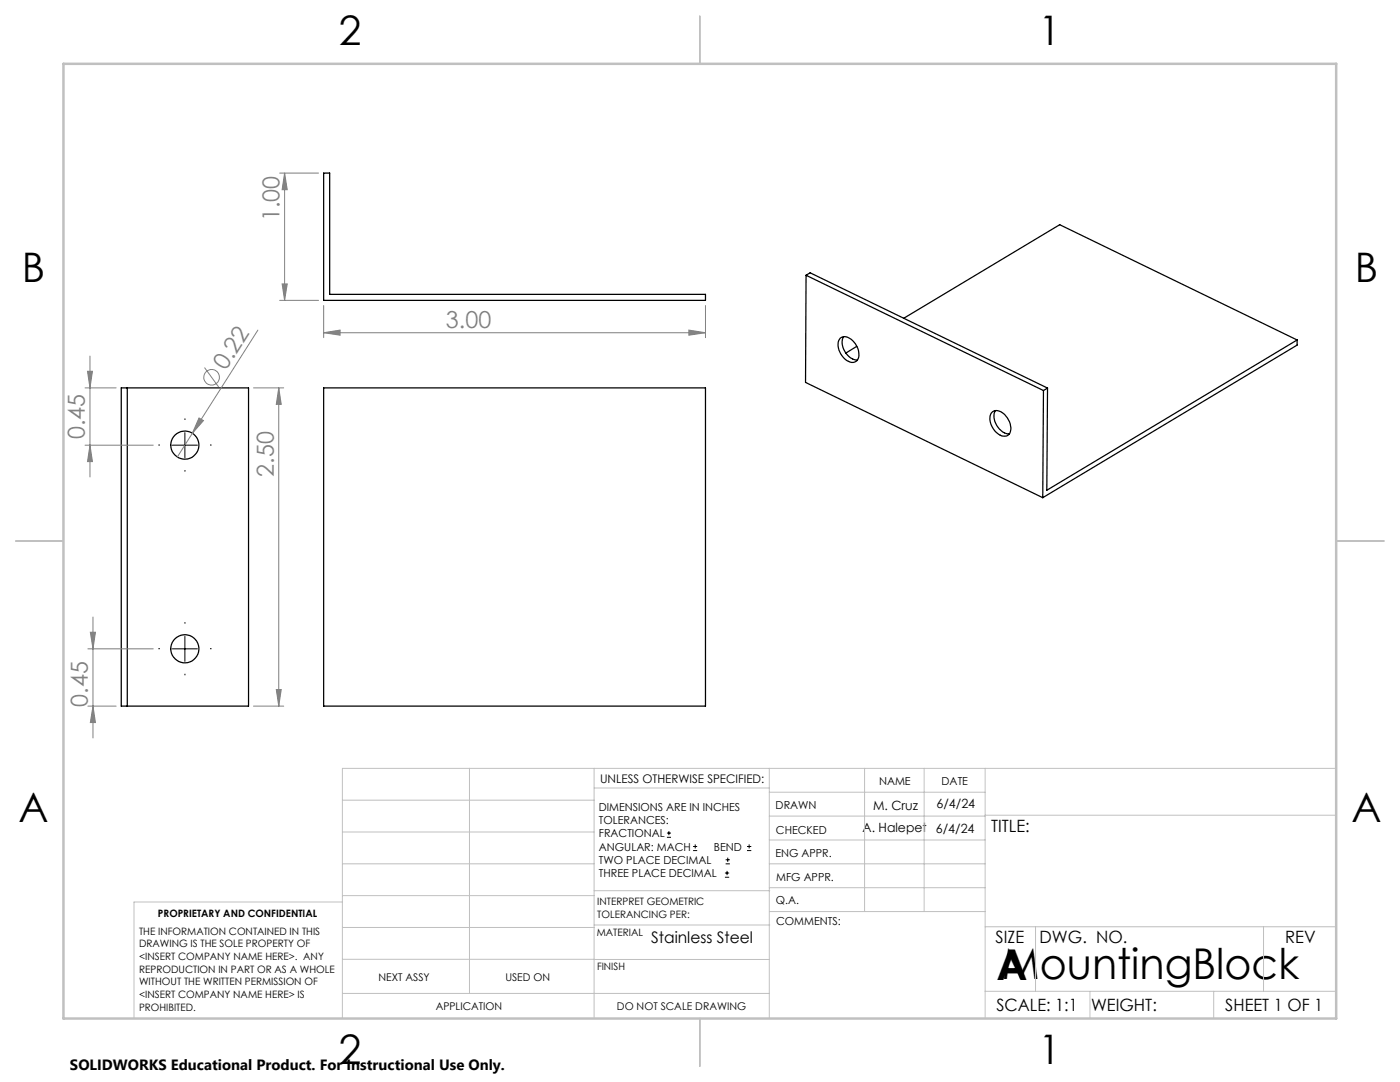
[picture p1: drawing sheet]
<svg xmlns="http://www.w3.org/2000/svg" width="279mm" height="216mm" viewBox="0 0 279 216" stroke-linecap="round" stroke-linejoin="round" font-family="sans-serif">
<g fill="none" stroke="#000" stroke-width=".25">
<path d="M64.6 34.5h1.2v24.2h75v1.2h-76.2zM160.9 54.9l47.3 23M160.9 54.9l-.1 21.4 47.3 23M160.9 54.9l.8-.5 47.4 23M24.2 77.4h25.4v63.5h-25.4zM25.4 77.4v63.5M64.6 77.4h76.2v63.5h-76.2zM167.7 67.5a1.99 1.99 0 0 1 2.8 .8 3.2 3.2 0 0 1 .6 3.6 1.69 1.69 0 0 1-2.4-.2 3.5 3.5 0 0 1-1.2-4zM168.3 67.2a3.5 3.5 0 0 0 2.8 4.6M171 69.1l-2.2 1.3M180.4 63.5l31.1-18.7 47.4 23M208.2 77.9l-.1 21.4"/>
<path d="M209.1 77.4l-.9 .5M258.9 67.8l-50 30 .2-20.4M258.9 67.8v1.1l-50.8 30.4M197.8 82.4a1.56 1.56 0 0 1 2.4 0 3.4 3.4 0 0 1 1.2 4.3 1.88 1.88 0 0 1-2.8-.6 3.3 3.3 0 0 1-.8-3.7zM198.6 81.9a3.5 3.5 0 0 0 2.8 4.7"/>
<circle cx="36.9" cy="88.8" r="2.82"/>
<circle cx="36.9" cy="129.5" r="2.82"/>
</g>
<g fill="none" stroke="#808080" stroke-width=".2">
<path d="M55.8 34.5h7.8M56.8 34.5v25.4M56.8 34.5l.5 3.4h-1zM55.8 59.9h7.8M56.3 56.7h1l-.5 3.2zM17 77.4h6.2M17.5 74.1h1l-.5 3.3zM18 71v24.2M40.8 73.3l2.8 3.9M50.6 77.4h6M51.5 65.9l-16.1 25.3M55.6 77.4v63.5"/>
<path d="M55.6 77.4l.5 3.3h-1zM64.6 66.4l3.3-.5v1zM64.6 61v6.4M64.6 66.4h76.2M137.5 65.9l3.3 .5-3.3 .5zM140.8 61v6.4M17 88.8h13.6M18 88.8l.5 3.3h-1zM39.7 83.4l.9 .5-2.2 2.6zM17.5 129.5h13.1M18 126.2h1l-.4 3.3zM18.6 123.1v24.1"/>
<path d="M55.1 137.6h1l-.5 3.3zM17.5 140.9h5.7M18.6 140.9l.4 3.3h-1zM50.6 140.9h6"/>
<circle cx="42.2" cy="75.3" r="1.56"/>
</g>
<g fill="none" stroke="#000" stroke-width=".2">
<path d="M34.4 88.8h5M36.9 86.3v5M34.4 129.5h5M36.9 127v5M133.1 167.1h.8M133.1 166.2h.8M133.5 165.8v.9M138.3 169.7h.8M138.3 168.9h.8M138.7 168.5v.8M144.7 175h.8M144.7 174.2h.8"/>
<path d="M144.8 172.4h.9M144.8 171.6h.9M145.1 173.8v.8M145.2 171.1v.9M149.1 169.7h.8M149.1 168.9h.8M149.5 168.5v.8"/>
</g>
<path d="M31.9 88.8h-.3M36.9 83.8v-.3M36.9 93.8v.3M41.9 88.8h.3M31.9 129.4h-.3M36.9 124.4v-.3M36.9 134.4v.3M41.9 129.4h.3" fill="none" stroke="#000" stroke-width=".2" stroke-dasharray="15.2 1.3 1.3 1.3" stroke-linecap="butt"/>
<g fill="none" stroke="#c0c0c0" stroke-width=".2">
<path d="M68.3 159.7h50.3M93.7 153.3v44.9M118.6 153.3v49.9M118.6 157.2h34.9M153.5 153.3v49.9M153.5 158.1h43.1M172.5 153.3v28.6M184.4 153.3v28.6M196.6 153.3v49.9M266.7 153.3h-198.4v49.9M68.3 178.7h50.3M68.3 172.4h50.3"/>
<path d="M68.3 166h50.3M68.3 180h-41.6v23.2M118.6 177.7h35M153.5 167.6h43.1M153.5 162.8h43.1M153.5 172.4h43.1M153.5 177.1h43.1M196.6 162.7h70.1M68.3 198.2h85.2M68.3 191.4l85.2 .1M68.3 185.1h50.3M118.6 184.6h35"/>
<path d="M153.6 181.9h43M196.6 197.8h70.1M196.6 184.9h70.1M206.7 184.9v12.9M217.5 197.8v5.4M242.2 197.8v5.4M252.2 184.9v12.9"/>
</g>
<path d="M139.7 3.2v9.5M3.1 107.9h9.6M266.7 107.9h9.5M139.7 203.2v9.6" fill="none" stroke="#c0c0c0" stroke-width=".25"/>
<path d="M12.7 12.7h254v190.5h-254z" fill="none" stroke="#c0c0c0" stroke-width=".5"/>
<g fill="#808080">
<path d="M39.7 83.4l.9 .5-2.2 2.6z"/>
<path d="M56.8 34.5l.5 3.4h-1zM56.3 56.7h1l-.5 3.2zM55.6 77.4l.5 3.3h-1zM55.1 137.6h1l-.5 3.3zM18 126.2h1l-.4 3.3zM18.6 140.9l.4 3.3h-1zM17.5 74.1h1l-.5 3.3zM18 88.8l.5 3.3h-1z"/>
<path d="M64.6 66.4l3.3-.5v1zM137.5 65.9l3.3 .5-3.3 .5z"/>
</g>
<g font-size="8.5">
<text x="198.9" y="195.5">A</text>
<text x="199.9" y="195.4">MountingBlock</text>
</g>
<g font-size="8.1">
<text x="67.6" y="8.9">2</text>
<text x="207.3" y="8.9">1</text>
<text x="4.4" y="56.2">B</text>
<text x="270.4" y="56.2">B</text>
<text x="3.7" y="164.1">A</text>
<text x="269.7" y="164.1">A</text>
<text x="67.6" y="212.4">2</text>
<text x="207.3" y="212.4">1</text>
</g>
<g font-size="4.7" fill="#808080">
<text x="55.8" y="44.1" transform="rotate(-90 55.8 44.1)">1.00</text>
<text x="89" y="65.4">3.00</text>
<text x="45.1" y="74" transform="rotate(-58 45.1 74)">0.22</text>
<text x="17" y="87.7" transform="rotate(-90 17 87.7)">0.45</text>
<text x="54.6" y="95.1" transform="rotate(-90 54.6 95.1)">2.50</text>
<text x="17.5" y="141" transform="rotate(-90 17.5 141)">0.45</text>
</g>
<g font-size="3.4">
<text x="197.8" y="166">TITLE:</text>
<text x="198.7" y="188.1">SIZE</text>
<text x="207.5" y="188.1">DWG. NO.</text>
<text x="256.5" y="188.2">REV</text>
<text x="198.8" y="201.7">SCALE: 1:1</text>
<text x="217.7" y="201.8">WEIGHT:</text>
<text x="244.5" y="201.7">SHEET 1 OF 1</text>
</g>
<text font-size="3.2" x="130" y="188.1">Stainless Steel</text>
<text font-size="3" x="14" y="213.5">SOLIDWORKS Educational Product. For Instructional Use Only.</text>
<g font-size="2.5">
<text x="174.2" y="161.6">M. Cruz</text>
<text x="186.9" y="161.2">6/4/24</text>
<text x="172.1" y="166.1">A. Halepet</text>
<text x="186.8" y="166.2">6/4/24</text>
</g>
<text font-size="2.4" x="119.8" y="156.2">UNLESS OTHERWISE SPECIFIED:</text>
<g font-size="2.2">
<text x="119.5" y="161.8">DIMENSIONS ARE IN INCHES</text>
<text x="154.8" y="161.4">DRAWN</text>
<text x="175.4" y="156.6">NAME</text>
<text x="187.9" y="156.7">DATE</text>
<text x="119.5" y="164.4">TOLERANCES:</text>
<text x="119.5" y="167.1">FRACTIONAL</text>
<text x="154.9" y="166.3">CHECKED</text>
<text x="119.5" y="169.7">ANGULAR: MACH</text>
<text x="119.5" y="172.4">TWO PLACE DECIMAL</text>
<text x="142.5" y="169.7">BEND</text>
<text x="154.8" y="171">ENG APPR.</text>
<text x="119.5" y="175">THREE PLACE DECIMAL</text>
<text x="154.9" y="175.7">MFG APPR.</text>
<text x="154.9" y="180.4">Q.A.</text>
<text x="154.9" y="184.6">COMMENTS:</text>
</g>
<g font-size="2.1">
<text x="75.5" y="195.7">NEXT ASSY</text>
<text x="100.9" y="195.7">USED ON</text>
<text x="86.9" y="201.5">APPLICATION</text>
<text x="123.1" y="201.6">DO NOT SCALE DRAWING</text>
</g>
<g font-size="2">
<text x="31.5" y="182.9">PROPRIETARY AND CONFIDENTIAL</text>
<text x="119.2" y="180.6">INTERPRET GEOMETRIC</text>
<text x="119.2" y="183.1">TOLERANCING PER:</text>
<text x="27.8" y="186.5">THE INFORMATION CONTAINED IN THIS</text>
<text x="27.8" y="189">DRAWING IS THE SOLE PROPERTY OF</text>
<text x="27.8" y="191.6">&lt;INSERT COMPANY NAME HERE&gt;. ANY</text>
<text x="119.1" y="186.7">MATERIAL</text>
<text x="27.8" y="194.1">REPRODUCTION IN PART OR AS A WHOLE</text>
<text x="27.8" y="196.6">WITHOUT THE WRITTEN PERMISSION OF</text>
<text x="119.1" y="193.5">FINISH</text>
<text x="27.8" y="199.1">&lt;INSERT COMPANY NAME HERE&gt; IS</text>
<text x="27.8" y="201.7">PROHIBITED.</text>
</g>
</svg>
